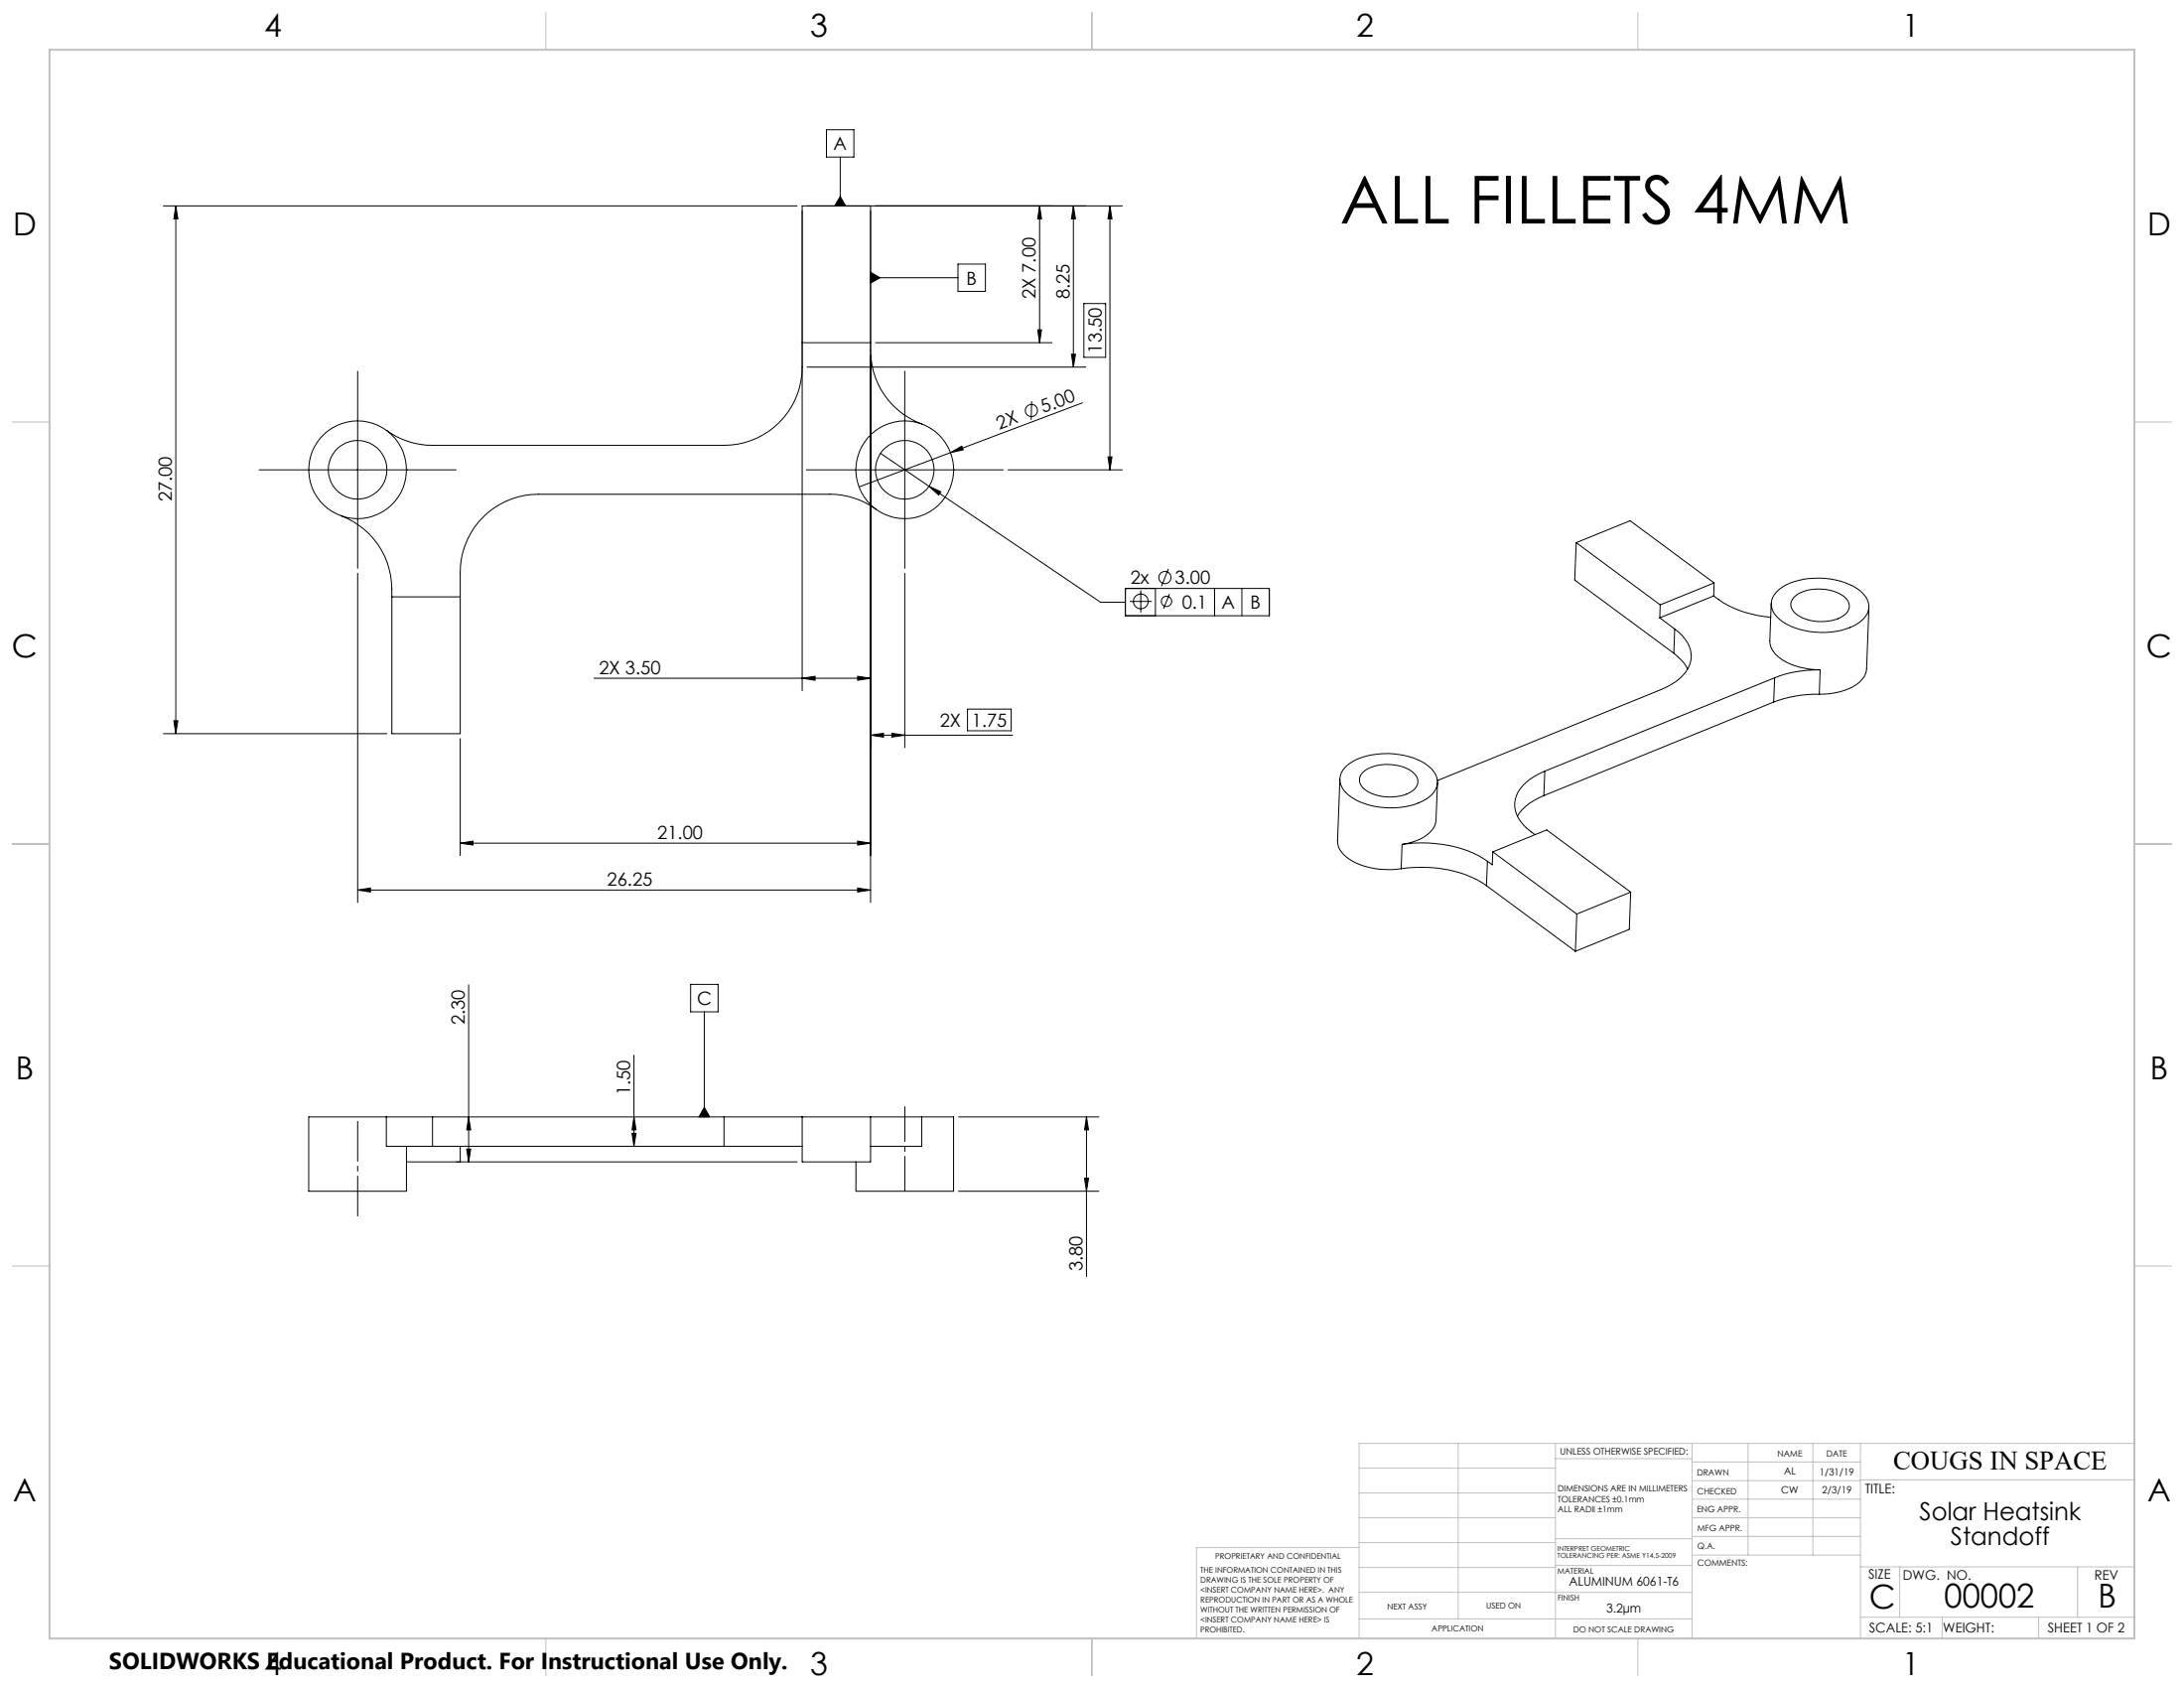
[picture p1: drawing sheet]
<svg xmlns="http://www.w3.org/2000/svg" width="559mm" height="432mm" viewBox="0 0 559 432" stroke-linecap="round" stroke-linejoin="round" font-family="sans-serif">
<g fill="none" stroke="#000" stroke-width=".25">
<path d="M211.5 33.2h7v7h-7zM41.8 52.7h162.2M45 52.7v135M45 52.7l.5 3.3h-1zM215 50.2l1.4 2.5h-2.8zM215 40.2v12.5M222.7 52.7v178.2M266 52.7l.5 3.3h-1zM266 52.7v35M274.6 52.7l.6 3.3h-1.1zM274.6 52.7v41.2M284 52.7l.5 3.3h-1z"/>
<path d="M284 52.7v67.5M287.2 52.7h-82v124M222.7 69.6l2.5 1.4-2.5 1.4zM222.7 71h22.4M245.1 67.6h7v6.9h-7zM277.3 77.6h5.6v13.8h-5.6zM91.5 95v50.4M205.2 93.9a20 20 0 0 1-20 20h-74.5a20.2 20.2 0 0 1-11.9-3.8M205.2 87.7h17.5M206.5 93.9h71.3M222.7 89.7a20 20 0 0 0 13.1 18.7M224 87.7h45.2"/>
<path d="M231.5 95v50.4M265.5 84.4h1l-.5 3.3zM274.1 90.6h1.1l-.6 3.3zM225.3 116l12.4 8.4M243.2 115.8l2.9-1.7 .4 1zM243.2 115.8l-23.4 8.8M263.9 102.6l-.1 4.8M277 103l-33.8 12.8M283.5 116.9h1l-.5 3.3zM66.3 120.2h50.4M206.3 120.2h50.4M224.1 130.3a19.9 19.9 0 0 0-11.8-3.9h-74.5a20 20 0 0 0-20 20v41.3h-17.5v-37a20 20 0 0 0-13.1-18.8"/>
<path d="M237.7 124.4l3 1.4-.5 .8zM237.7 124.4l43.9 29.7h6.3M258 120.2h29.2M403.3 138.8l-.4 9.6 25.4 18.7M403.3 138.8l21.5 15.9M403.3 138.8l13.8-5.6 21.5 15.9M91.5 146.6v84.3M100.3 152.7h17.5M231.5 146.6v44.6M287.9 150.5h36.9v7h-36.9zM289.1 153.8h5.6M291.9 151v5.7"/>
<path d="M295.6 150.5v7M298.9 145.5l-1.7 4.5M299.2 151.9l-1.5 3.8M310.8 150.5v7M317.7 150.5v7M424.7 158l3.8 2.9M424.8 154.7l-.1 3.3M438.5 152.4a26.3 26.3 0 0 0 14.6 5.5M438.5 152.4l-13.8 5.6M438.6 149.1l-.1 3.3M438.6 149.1l-13.8 5.6M453.2 154.4l-.4 9.5a6.4 6.4 0 0 0 4.1 5.4l3.4 1.3 2.7 .6 2.7 .1"/>
<path d="M454.6 151.4a15.2 15.2 0 0 1 10.9-3.5 16.5 16.5 0 0 1 11.1 3.9 4.5 4.5 0 0 1-.5 7.1 18.4 18.4 0 0 1-15.5 2.1 10.9 10.9 0 0 1-6.9-4.5 4.3 4.3 0 0 1 .9-5.1zM459 152.8a10.6 10.6 0 0 1 10.2-1.6 5.4 5.4 0 0 1 3.9 3.5 3.5 3.5 0 0 1-2.8 3.6 11.5 11.5 0 0 1-11.1-1.6 2.66 2.66 0 0 1-.2-3.9zM478.2 155.3l-.6 15.8a6.5 6.5 0 0 1-4.5 5.1l-3.6 1-4 .4M152 173.5h70.7M205.2 173.5l3.4-.5v1zM219.4 173l3.3 .5-3.3 .5zM428.3 167.1a12.5 12.5 0 0 1 3.5 4M428.5 160.9a8.4 8.4 0 0 1 4.1 8.3 10.6 10.6 0 0 1-6.3 6.6l-58.5 23.9M428.5 160.9l-.2 6.2M453.8 179.6l-58.8 23.9M454.1 173.4l-58.8 23.9M454.1 173.4l-.3 6.2"/>
<path d="M465.5 177.6a31.5 31.5 0 0 0-11.7 2M465.7 171.3a30.6 30.6 0 0 0-11.6 2.1M465.7 171.3l-.2 6.3M41.8 187.7h57.2M44.5 184.4h1l-.5 3.3zM117.8 188.9v30M222.7 188.1h36.4M222.7 188.1l3.4-.5v1zM228.2 187.6l3.3 .5-3.3 .5zM247.5 181.4h11.2v5.5h-11.2zM342.8 199.2l-.6 15.8a5.8 5.8 0 0 0 3.6 5.1 19.9 19.9 0 0 0 12.7 2.1M344.2 196.3a15.3 15.3 0 0 1 10.9-3.5 16.5 16.5 0 0 1 11.2 3.9 4.5 4.5 0 0 1-.6 7.1 18.6 18.6 0 0 1-15.5 2.1 10.9 10.9 0 0 1-6.9-4.6 4.2 4.2 0 0 1 .9-5z"/>
<path d="M348.7 197.6a10.6 10.6 0 0 1 10.1-1.5 4.7 4.7 0 0 1 4 4 5.1 5.1 0 0 1-4.7 3.6 11.1 11.1 0 0 1-9.3-2.1 2.66 2.66 0 0 1-.1-4zM395.3 197.3a12.3 12.3 0 0 0-7.3 6.3 7.4 7.4 0 0 0 2.8 8.4l1.9 1.5M395.3 197.3l-.3 6.2M117.8 215.7l3.2-.5v1zM117.8 215.7h104.9M219.4 215.2l3.3 .5-3.3 .5zM358.7 216a32.4 32.4 0 0 1 20.7 3.6l1.2 .7M358.7 216l-.2 6.2M367.8 200.2l-.4 9.6a6 6 0 0 1-3.9 4.8l-2.3 .8-2.5 .6M382 217.9l-.2 3.3-1.2-.9M382 217.9l21.4 15.9M382 217.9l13.7-5.6 21.5 15.9"/>
<path d="M395 203.5a13.7 13.7 0 0 0-6.8 5.3M91.5 227.7l3.3-.5v1zM91.5 227.7h131.2M219.4 227.2l3.3 .5-3.3 .5zM358.5 222.2a31 31 0 0 1 21.8 4.4M380.3 226.6l22.8 16.7M380.6 220.3l-.3 6.3M403.4 233.8l-.3 9.5M417.2 228.2l-13.8 5.6M417.2 228.2l-.3 9.5-13.8 5.6M119.9 251.9v45.3M176.7 251.8h7v7h-7z"/>
<path d="M180.2 258.8v26.9M162.2 269.9v23.3M98.8 285.7h-19.8v19h25v-11.5M98.8 285.7v7.5h11.9M98.8 285.7h11.9M104 297.2h100M110.7 285.7h74.5M110.7 285.7v7.5M110.7 293.2h74.5M117.8 293.2v4M119.4 293.9h1l-.5 3.3zM119.9 285.7l.5 3.3h-1z"/>
<path d="M161.7 289.9h1l-.5 3.3zM162.2 285.7l.5 3.3h-1zM180.2 283.3l1.4 2.4h-2.8zM185.2 293.2h20M185.2 285.7h20M185.2 285.7v7.5M205.2 285.7v11.5h17.5v-11.5M205.2 285.7h17.5M222.7 285.7h13.1M235.8 285.7v7.5h-13.1M235.8 285.7h8.2v19h-25v-7.5M245.3 285.7h35.9"/>
<path d="M278 285.7l.5 3.3h-1zM278 285.7v40.8M245.3 304.7h35.9M277.5 301.4h1l-.5 3.3z"/>
<circle cx="263.9" cy="105" r="1.56"/>
<circle cx="91.5" cy="120.2" r="7.5"/>
<circle cx="91.5" cy="120.2" r="12.5"/>
<circle cx="231.5" cy="120.2" r="7.5"/>
<circle cx="231.5" cy="120.2" r="12.5"/>
<circle cx="291.9" cy="153.8" r="1.89"/>
<circle cx="298.1" cy="147.7" r="1.55"/>
<circle cx="298.5" cy="153.8" r="1.32"/>
</g>
<path d="M91.5 286.9v24.2" fill="none" stroke="#000" stroke-width=".25" stroke-dasharray="15.2 1.3 1.3 1.3" stroke-dashoffset="5"/>
<path d="M231.5 283.1v21.6" fill="none" stroke="#000" stroke-width=".25" stroke-dasharray="15.2 1.3 1.3 1.3" stroke-dashoffset="6.3"/>
<g fill="none" stroke="#c0c0c0" stroke-width=".25">
<path d="M139.7 3.2v9.5M279.4 3.2v9.5M419.1 3.2v9.5M3.1 107.9h9.6M546.1 107.9h9.5M3.1 215.9h9.6M546.1 215.9h9.5M3.1 323.8h9.6M546.1 323.8h9.5M347.7 375.6h50.3M373.1 369.2v44.9M398 369.2v49.9"/>
<path d="M398 373.1h34.9M432.9 369.2v49.9M432.9 378.7h43.1M432.9 374h43.1M447.3 369.2v28.6M463.8 369.2v28.6M476 369.2v49.9M476 378.6h70.1M546.1 369.2h-198.4v49.9M347.7 394.6h50.3M347.7 388.3h50.3M347.7 381.9h50.3"/>
<path d="M347.7 395.9h-41.6v23.2M398 393.6h35M432.9 383.5h43.1M432.9 388.3h43.1M432.9 393h43.1M433 397.8h43M139.7 419.1v9.6M279.4 419.1v9.6M347.7 414.1h85.2M347.7 401h50.3M347.7 407.3h50.3M398 407.4h34.9"/>
<path d="M398 400.5h35M419.1 419.1v9.6M476 413.7h70.1M476 400.8h70.1M486.1 400.8v12.9M496.9 413.7v5.4M521.6 413.7v5.4M531.6 400.8v12.9"/>
</g>
<path d="M12.7 12.7h533.4v406.4h-533.4z" fill="none" stroke="#c0c0c0" stroke-width=".5"/>
<g fill="#000">
<path d="M243.2 115.8l2.9-1.7 .4 1z"/>
<path d="M265.5 84.4h1l-.5 3.3zM266 52.7l.5 3.3h-1z"/>
<path d="M205.2 173.5l3.4-.5v1zM219.4 173l3.3 .5-3.3 .5zM237.7 124.4l2.5 2.2 .5-.8z"/>
<path d="M228.2 187.6l3.3 .5-3.3 .5zM222.7 188.1l3.4-.5v1zM219.4 227.2l3.3 .5-3.3 .5zM91.5 227.7l3.3-.5v1zM219.4 215.2l3.3 .5-3.3 .5zM117.8 215.7l3.2-.5v1z"/>
<path d="M119.9 285.7l.5 3.3h-1zM119.4 293.9h1l-.5 3.3zM162.2 285.7l.5 3.3h-1zM161.7 289.9h1l-.5 3.3zM284 52.7l.5 3.3h-1zM283.5 116.9h1l-.5 3.3zM45 52.7l.5 3.3h-1zM44.5 184.4h1l-.5 3.3z"/>
<path d="M180.2 283.3l1.4 2.4h-2.8zM215 50.2l1.4 2.5h-2.8zM222.7 69.6l2.5 1.4-2.5 1.4z"/>
<path d="M277.5 301.4h1l-.5 3.3zM278 285.7l.5 3.3h-1zM274.1 90.6h1.1l-.6 3.3zM274.6 52.7l.6 3.3h-1.1z"/>
</g>
<text font-size="16.9" x="342.8" y="57.2">ALL FILLETS 4MM</text>
<g font-size="8.5">
<text x="478.3" y="411.4">C</text>
<text x="497.4" y="411.3">00002</text>
<text x="536.8" y="411.3">B</text>
</g>
<g font-size="8.1">
<text x="67.6" y="9.3">4</text>
<text x="207.3" y="9.3">3</text>
<text x="347" y="9.3">2</text>
<text x="486.7" y="9.3">1</text>
<text x="3.3" y="60.1">D</text>
<text x="549.4" y="60.1">D</text>
<text x="3" y="168">C</text>
<text x="549.1" y="168">C</text>
<text x="4" y="276">B</text>
<text x="550.1" y="276">B</text>
<text x="3.3" y="383.9">A</text>
<text x="549.4" y="383.9">A</text>
<text x="67.6" y="428.4">4</text>
<text x="207.3" y="428.4">3</text>
<text x="347" y="428.4">2</text>
<text x="486.7" y="428.4">1</text>
</g>
<text font-size="6.9" x="484.4" y="376">COUGS IN SPACE</text>
<g font-size="6.3">
<text x="491.1" y="388.8">Solar Heatsink</text>
<text x="499.1" y="395.1">Standoff</text>
</g>
<text font-size="5.9" x="27.9" y="427">SOLIDWORKS Educational Product. For Instructional Use Only.</text>
<g font-size="4.7">
<text x="213.3" y="38.4">A</text>
<text x="247.3" y="72.8">B</text>
<text x="265" y="76.5" transform="rotate(-90 265 76.5)">2X 7.00</text>
<text x="273.6" y="76.5" transform="rotate(-90 273.6 76.5)">8.25</text>
<text x="281.9" y="90.3" transform="rotate(-90 281.9 90.3)">13.50</text>
<text x="266.9" y="105.7" transform="rotate(-21 266.9 105.7)">5.00</text>
<text x="255.7" y="109.9" transform="rotate(-21 255.7 109.9)">2X</text>
<text x="44" y="128.3" transform="rotate(-90 44 128.3)">27.00</text>
<text x="289.2" y="149.4">2x</text>
<text x="300.6" y="149.4">3.00</text>
<text x="302.4" y="155.8">0.1</text>
<text x="312.6" y="155.8">A</text>
<text x="319.9" y="155.8">B</text>
<text x="153.3" y="172.5">2X 3.50</text>
<text x="240.5" y="185.9">2X</text>
<text x="248.6" y="185.9">1.75</text>
<text x="168.2" y="214.6">21.00</text>
<text x="155.4" y="226.6">26.25</text>
<text x="178.3" y="257.1">C</text>
<text x="118.9" y="262.2" transform="rotate(-90 118.9 262.2)">2.30</text>
<text x="161.2" y="280.2" transform="rotate(-90 161.2 280.2)">1.50</text>
<text x="277" y="325.2" transform="rotate(-90 277 325.2)">3.80</text>
</g>
<g font-size="3.4">
<text x="477.2" y="381.9">TITLE:</text>
<text x="478.1" y="404">SIZE</text>
<text x="486.9" y="404">DWG. NO.</text>
<text x="535.9" y="404.1">REV</text>
<text x="478.2" y="417.6">SCALE: 5:1</text>
<text x="497.1" y="417.7">WEIGHT:</text>
<text x="523.9" y="417.6">SHEET 1 OF 2</text>
</g>
<g font-size="3.2">
<text x="401.4" y="405.7">ALUMINUM 6061-T6</text>
<text x="411" y="412.5">3.2µm</text>
</g>
<g font-size="2.5">
<text x="456.5" y="377.2">AL</text>
<text x="465.6" y="377.3">1/31/19</text>
<text x="455.7" y="382">CW</text>
<text x="466.2" y="382.1">2/3/19</text>
</g>
<text font-size="2.4" x="399.2" y="372.1">UNLESS OTHERWISE SPECIFIED:</text>
<g font-size="2.2">
<text x="434.2" y="377.3">DRAWN</text>
<text x="454.8" y="372.5">NAME</text>
<text x="467.3" y="372.6">DATE</text>
<text x="398.6" y="381.5">DIMENSIONS ARE IN MILLIMETERS</text>
<text x="434.3" y="382.2">CHECKED</text>
<text x="398.6" y="384.2">TOLERANCES ±0.1mm</text>
<text x="398.6" y="386.8">ALL RADII ±1mm</text>
<text x="434.2" y="386.9">ENG APPR.</text>
<text x="434.3" y="391.6">MFG APPR.</text>
<text x="434.3" y="396.3">Q.A.</text>
<text x="434.3" y="400.5">COMMENTS:</text>
</g>
<g font-size="2.1">
<text x="354.9" y="411.6">NEXT ASSY</text>
<text x="380.3" y="411.6">USED ON</text>
<text x="366.3" y="417.4">APPLICATION</text>
<text x="402.5" y="417.5">DO NOT SCALE DRAWING</text>
</g>
<g font-size="2">
<text x="310.9" y="398.8">PROPRIETARY AND CONFIDENTIAL</text>
<text x="307.2" y="402.4">THE INFORMATION CONTAINED IN THIS</text>
<text x="307.2" y="404.9">DRAWING IS THE SOLE PROPERTY OF</text>
<text x="307.2" y="407.5">&lt;INSERT COMPANY NAME HERE&gt;. ANY</text>
<text x="398.5" y="402.6">MATERIAL</text>
<text x="307.2" y="410">REPRODUCTION IN PART OR AS A WHOLE</text>
<text x="307.2" y="412.5">WITHOUT THE WRITTEN PERMISSION OF</text>
<text x="398.5" y="409.4">FINISH</text>
<text x="307.2" y="415">&lt;INSERT COMPANY NAME HERE&gt; IS</text>
<text x="307.2" y="417.6">PROHIBITED.</text>
</g>
<g font-size="1.8">
<text x="398.5" y="396.6">INTERPRET GEOMETRIC</text>
<text x="398.5" y="398.4">TOLERANCING PER: ASME Y14.5-2009</text>
</g>
</svg>
